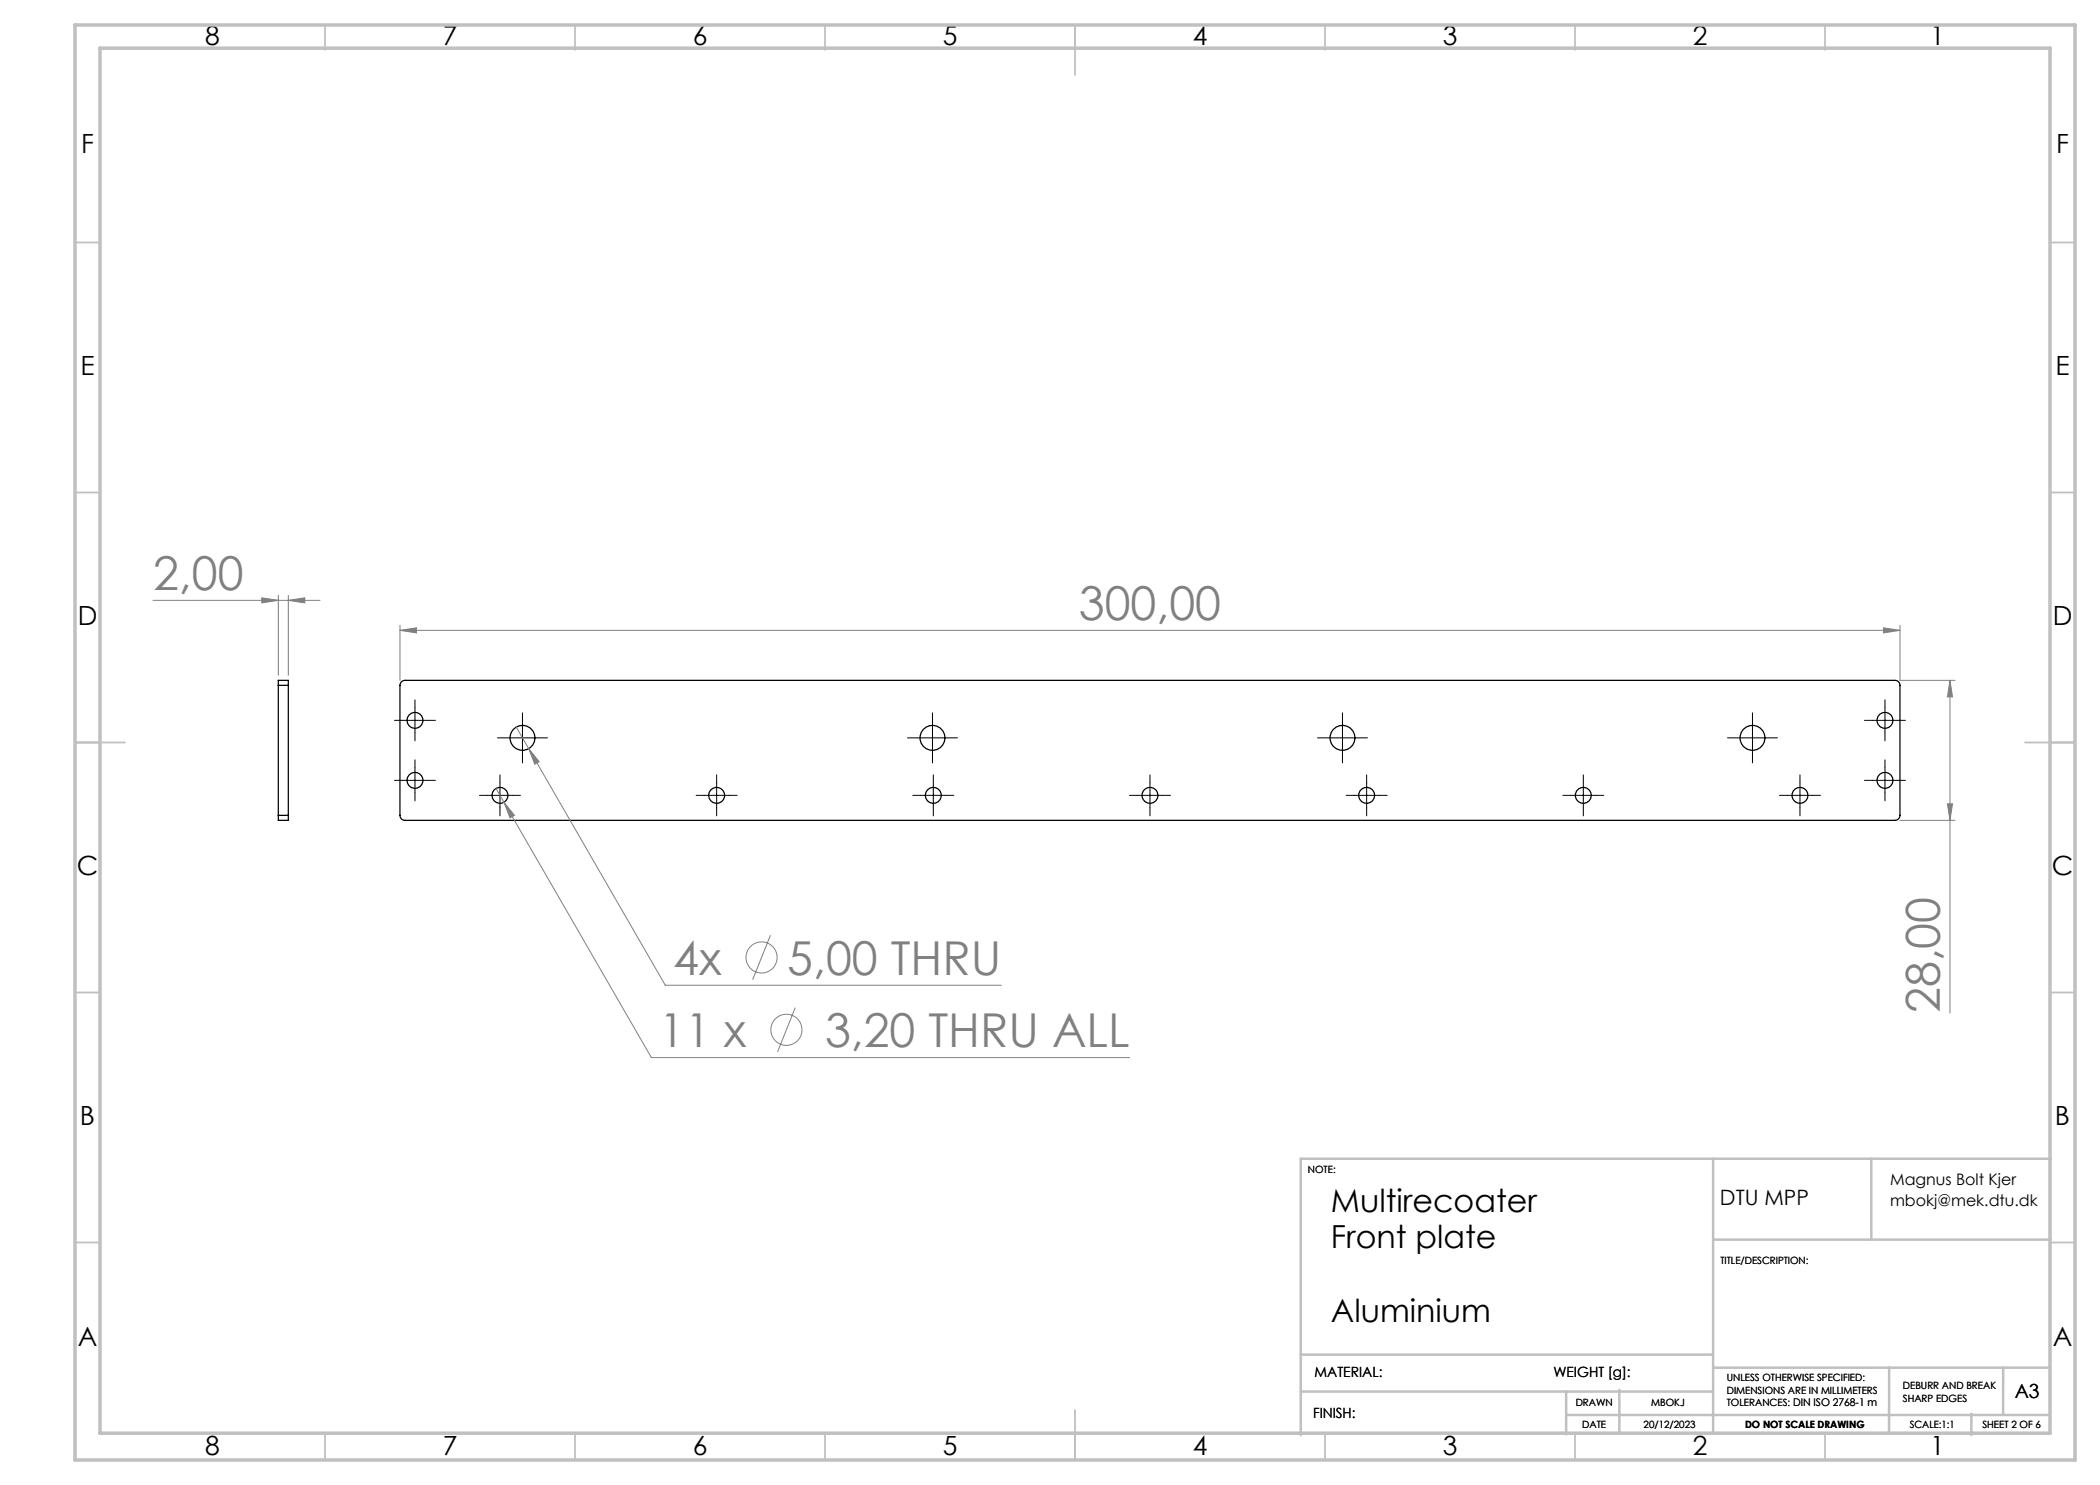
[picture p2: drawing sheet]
<svg xmlns="http://www.w3.org/2000/svg" width="420mm" height="297mm" viewBox="0 0 420 297" stroke-linecap="round" stroke-linejoin="round" font-family="sans-serif">
<g fill="none" stroke="#000" stroke-width=".25">
<path d="M55.7 137.1v-1h2v1M55.7 137.1h2M55.7 137.1v26M57.7 137.1v26M80.3 136.4l.7-.3h298a1 1 0 0 1 1 1v26a1 1 0 0 1-1 1h-298a1 1 0 0 1-1-1v-26zM55.7 163.1v1h2v-1M55.7 163.1h2"/>
<circle cx="83" cy="144.1" r="1.6"/>
<circle cx="83" cy="156.1" r="1.6"/>
<circle cx="100" cy="159.1" r="1.6"/>
<circle cx="104.5" cy="147.6" r="2.5"/>
<circle cx="143.3" cy="159.1" r="1.6"/>
<circle cx="186.5" cy="147.6" r="2.5"/>
<circle cx="186.7" cy="159.1" r="1.6"/>
<circle cx="230" cy="159.1" r="1.6"/>
<circle cx="268.5" cy="147.6" r="2.5"/>
<circle cx="273.3" cy="159.1" r="1.6"/>
<circle cx="316.7" cy="159.1" r="1.6"/>
<circle cx="350.5" cy="147.6" r="2.5"/>
<circle cx="360" cy="159.1" r="1.6"/>
<circle cx="377" cy="156.1" r="1.6"/>
<circle cx="377" cy="144.1" r="1.6"/>
</g>
<g fill="none" stroke="#808080" stroke-width=".2">
<path d="M52.4 119.6l3.3 .5-3.3 .5zM55.7 119.1v16M57.7 119.1v16M30.6 120.1h33.4M57.7 120.1l3.3-.5v1zM80 126.1l3.3-.5v1zM80 125.1v11M80 126.1h300M376.7 125.6l3.3 .5-3.3 .5zM380 125.1v11h11M390 136.1v66.5M390 136.1l.5 3.3h-1z"/>
<path d="M99.2 157.7l1.6 2.8M103.2 145.4l2.5 4.3M105.7 149.7l2.1 2.6-.8 .6zM105.7 149.7l27.4 47.3h67.2M100.8 160.5l2.1 2.6-.9 .5zM100.8 160.5l29.5 51h95.6M380 164.1h11M389.5 160.8h1l-.5 3.3zM154.1 187l-3.6 8.9M159.1 201.5l-3.6 8.9"/>
<circle cx="152.3" cy="191.5" r="3.1"/>
<circle cx="157.3" cy="206" r="3.1"/>
</g>
<g fill="none" stroke="#000" stroke-width=".2" stroke-dasharray="15.2 1.3 1.3 1.3">
<path d="M80.5 144.1h-1.6M80.5 156.1h-1.6M83 141.6v-1.6M83 146.6v1.6M83 153.6v-1.6M83 158.6v1.6M85.5 144.1h1.6M85.5 156.1h1.6M97.5 159.1h-1.6M100 156.6v-1.6M102 147.6h-2.5M102.5 159.1h1.6"/>
<path d="M104.5 145.1v-2.5M104.5 150.1v2.5M107 147.6h2.5M140.8 159.1h-1.6M143.3 156.6v-1.6M145.8 159.1h1.6M184 147.6h-2.5M184.2 159.1h-1.6M186.5 145.1v-2.5M186.5 150.1v2.5M186.7 156.6v-1.6M189 147.6h2.5"/>
<path d="M189.2 159.1h1.6M227.5 159.1h-1.6M230 156.6v-1.6M232.5 159.1h1.6M266 147.6h-2.5M268.5 145.1v-2.5M268.5 150.1v2.5M270.8 159.1h-1.6M271 147.6h2.5M273.3 156.6v-1.6M275.8 159.1h1.6M314.2 159.1h-1.6"/>
<path d="M316.7 156.6v-1.6M319.2 159.1h1.6M348 147.6h-2.5M350.5 145.1v-2.5M350.5 150.1v2.5M353 147.6h2.5M357.5 159.1h-1.6M360 156.6v-1.6M362.5 159.1h1.6M374.5 156.1h-1.6M374.5 144.1h-1.6M377 153.6v-1.6"/>
<path d="M377 158.6v1.6M377 141.6v-1.6M377 146.6v1.6M379.5 156.1h1.6M379.5 144.1h1.6M100 161.6v1.6M143.3 161.6v1.6M186.7 161.6v1.6M230 161.6v1.6M273.3 161.6v1.6M316.7 161.6v1.6M360 161.6v1.6"/>
</g>
<g fill="none" stroke="#000" stroke-width=".2">
<path d="M80.5 156.1h5M80.5 144.1h5M83 141.6v5M83 153.6v5M97.5 159.1h5M100 156.6v5M102 147.6h5M104.5 145.1v5M140.8 159.1h5M143.3 156.6v5M184 147.6h5M184.2 159.1h5"/>
<path d="M186.5 145.1v5M186.7 156.6v5M227.5 159.1h5M230 156.6v5M266 147.6h5M268.5 145.1v5M270.8 159.1h5M273.3 156.6v5M314.2 159.1h5M316.7 156.6v5M348 147.6h5M350.5 145.1v5"/>
<path d="M357.5 159.1h5M360 156.6v5M374.5 156.1h5M374.5 144.1h5M377 141.6v5M377 153.6v5"/>
</g>
<g fill="none" stroke="#c0c0c0" stroke-width=".35">
<path d="M65 5v5M115 5v5M165 5v5M215 5v10M265 5v5M315 5v5M365 5v5M15 48.5h5M410 48.5h5M15 98.5h5M410 98.5h5M15 148.5h10"/>
<path d="M405 148.5h10M15 198.5h5M410 198.5h5M15 248.5h5M410 248.5h5M65 287v5M115 287v5M165 287v5M215 282v10M265 287v5M315 287v5M365 287v5"/>
</g>
<g fill="none" stroke="#c0c0c0" stroke-width=".5">
<path d="M342.6 231.7v54.9M374.3 231.7v16.2M410.2 231.7h-150v55.3M342.6 247.9h67.5M260.2 278.3h82.4M260.2 270.9h82.4M313.2 278.3v8.6M323.9 278v8.6M342.6 273.5h67.4M377.8 273.5v13.1M400.6 273.5v9.3M313.2 283h96.8"/>
<path d="M394.3 282.8v4.2"/>
</g>
<path d="M15 5h400v287h-400zM20 9.6h390v277h-390z" fill="none" stroke="#c0c0c0" stroke-width=".7"/>
<g fill="#808080">
<path d="M80 126.1l3.3-.5v1zM376.7 125.6l3.3 .5-3.3 .5zM100.8 160.5l1.2 3.1 .9-.5zM105.7 149.7l1.3 3.2 .8-.6zM52.4 119.6l3.3 .5-3.3 .5zM57.7 120.1l3.3-.5v1z"/>
<path d="M390 136.1l.5 3.3h-1zM389.5 160.8h1l-.5 3.3z"/>
</g>
<g font-size="9.3" fill="#808080">
<text x="30.6" y="118">2,00</text>
<text x="215.8" y="124">300,00</text>
<text x="134.6" y="194.9">4x</text>
<text x="157.4" y="194.9">5,00 THRU</text>
<text x="388" y="202.6" transform="rotate(-90 388 202.6)">28,00</text>
<text x="131.9" y="209.4">11 x</text>
<text x="165" y="209.4">3,20 THRU ALL</text>
</g>
<g font-size="6.3">
<text x="266.2" y="242.3">Multirecoater</text>
<text x="266.2" y="249.7">Front plate</text>
<text x="266.2" y="264.4">Aluminium</text>
</g>
<g font-size="5.3">
<text x="41" y="8.9">8</text>
<text x="88.5" y="8.9">7</text>
<text x="138.5" y="8.9">6</text>
<text x="188.5" y="8.9">5</text>
<text x="238.5" y="8.9">4</text>
<text x="288.5" y="8.9">3</text>
<text x="338.5" y="8.9">2</text>
<text x="386" y="8.9">1</text>
<text x="16.2" y="30.7">F</text>
<text x="411.2" y="30.7">F</text>
<text x="16.1" y="74.9">E</text>
<text x="411.1" y="74.9">E</text>
<text x="15.5" y="124.9">D</text>
<text x="410.5" y="124.9">D</text>
<text x="15.4" y="174.9">C</text>
<text x="410.4" y="174.9">C</text>
<text x="16" y="224.9">B</text>
<text x="411" y="224.9">B</text>
<text x="15.5" y="269.2">A</text>
<text x="410.5" y="269.2">A</text>
<text x="41" y="290.9">8</text>
<text x="88.5" y="290.9">7</text>
<text x="138.5" y="290.9">6</text>
<text x="188.5" y="290.9">5</text>
<text x="238.5" y="290.9">4</text>
<text x="288.5" y="290.9">3</text>
<text x="338.5" y="290.9">2</text>
<text x="386" y="290.9">1</text>
</g>
<text font-size="4.2" x="344" y="240.9">DTU MPP</text>
<text font-size="3.9" x="403" y="279.6">A3</text>
<g font-size="3.2">
<text x="378" y="237">Magnus Bolt Kjer</text>
<text x="378" y="241.1">mbokj@mek.dtu.dk</text>
</g>
<g font-size="2.8">
<text x="262.9" y="275.4">MATERIAL:</text>
<text x="310.7" y="275.4">WEIGHT [g]:</text>
<text x="262.6" y="283.6">FINISH:</text>
</g>
<g font-size="2">
<text x="261.6" y="234.6">NOTE:</text>
<text x="344.1" y="252.7">TITLE/DESCRIPTION:</text>
<text x="315.1" y="281.3">DRAWN</text>
<text x="330.2" y="281.3">MBOKJ</text>
<text x="345.4" y="276.3">UNLESS OTHERWISE SPECIFIED:</text>
<text x="345.4" y="278.8">DIMENSIONS ARE IN MILLIMETERS</text>
<text x="345.4" y="281.3">TOLERANCES: DIN ISO 2768-1 m</text>
<text x="380.6" y="277.8">DEBURR AND BREAK</text>
<text x="380.6" y="280.3">SHARP EDGES</text>
<text x="316.4" y="285.6">DATE</text>
<text x="328.7" y="285.6">20/12/2023</text>
<text x="349" y="285.6">DO NOT SCALE DRAWING</text>
<text x="381.9" y="285.6">SCALE:1:1</text>
<text x="396.5" y="285.6">SHEET 2 OF 6</text>
</g>
</svg>
